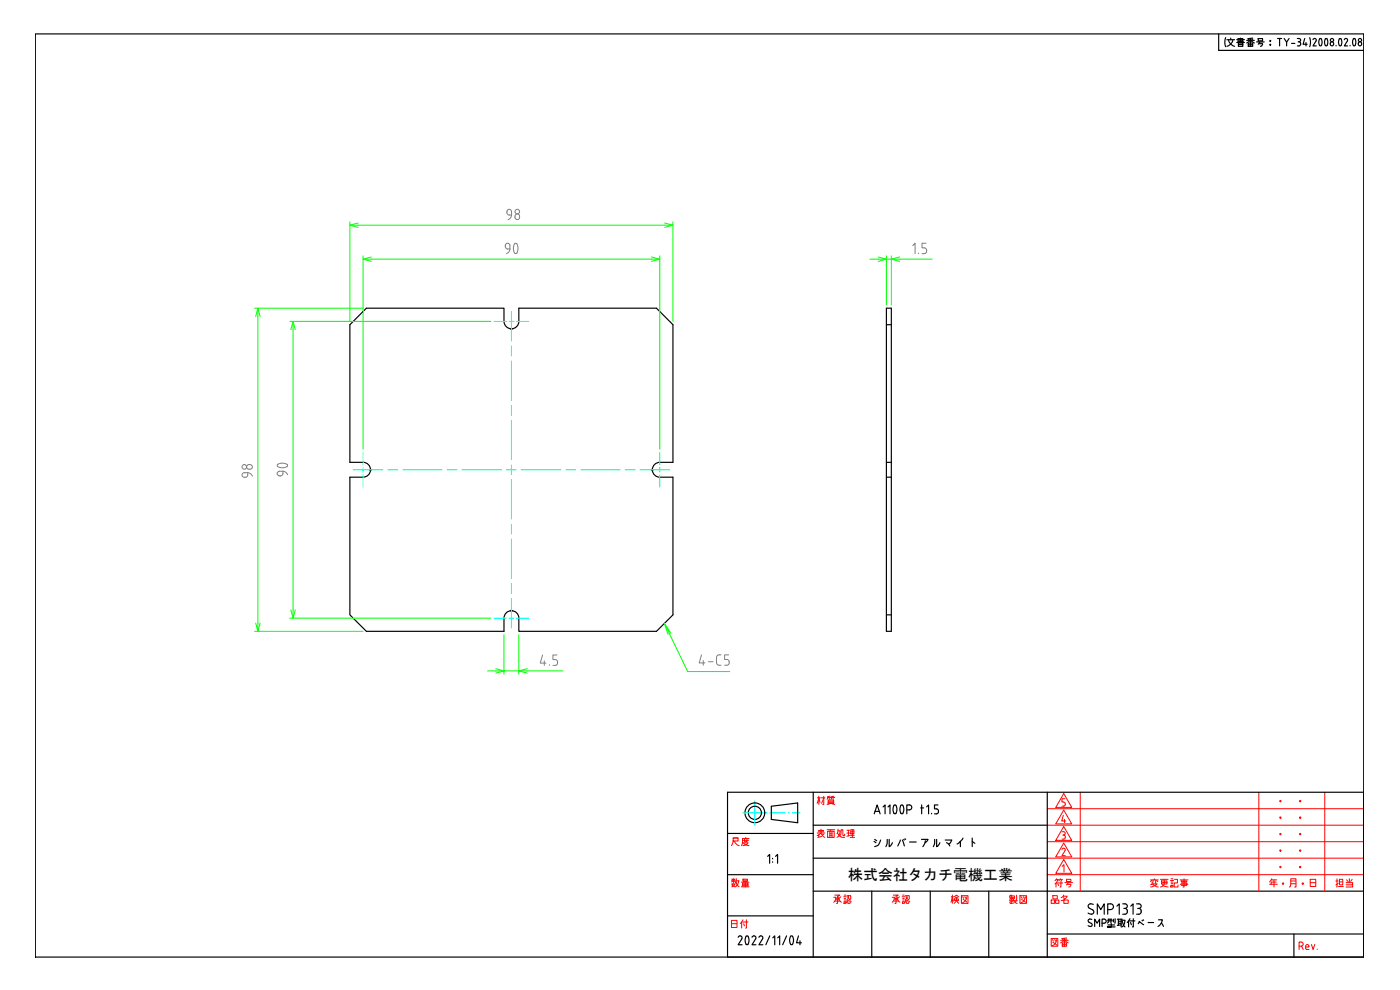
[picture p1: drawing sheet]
<svg xmlns="http://www.w3.org/2000/svg" width="420mm" height="297mm" viewBox="0 0 420 297" stroke-linecap="round" stroke-linejoin="round" font-family="sans-serif">
<!-- layer: 0 -->
<g fill="none" stroke="#000" stroke-width=".35">
<path d="M10.6 10.2h398.7v277h-398.7zM365.7 10.2v4.9h43.6M367.8 11.3l-.2 1.2 .2 1.5M368.2 11.9h2.3M368.7 11.9a2.44 2.44 0 0 0 1.8 2M369.4 11.4v.5M370 11.9a2.44 2.44 0 0 1-1.8 2M371.2 11.9h2.3M371.2 12.7h2.3M371.5 11.6h1.5v.6h-1.5M371.5 12.5h1.6M371.7 12.9h1.3v1h-1.3z"/>
<path d="M371.7 13.4h1.3M372.3 11.4v1.3M374.1 12.9l1.2-.8 1.1 .8M374.1 12.1h2.3M374.6 12.9h1.3v1h-1.3zM374.6 11.7l.4 .3M374.6 13.4h1.3M375.3 11.5v1.3M375.3 12.9v1M375.9 11.4l-1.4 .2M375.9 11.7l-.3 .3M377.1 12.6h2.3"/>
<path d="M377.6 13.3l1.3-.2-.3 .7-.3 .1M377.6 11.6h1.3v.6h-1.3zM378.2 12.6l-.4 .5M383.4 11.5h1.2M384 11.5v2.3M385.4 11.5l.7 1.2 .8-1.2M386.1 12.7v1.1M387.6 13h1M389.3 11.5h.5a.49 .49 0 0 1 .5 .5 .49 .49 0 0 1-.5 .5M389.3 13.8h.5M389.6 12.5h.2M389.8 12.5l.5 .5"/>
<path d="M390.3 13v.3M390.3 13.3l-.5 .5M391.6 11.5l-.5 1.8h1.2M391.9 12.8v1M393.1 11.3l.2 1.2-.2 1.5M394 11.9a.5 .5 0 0 1 .7-.3 .5 .5 0 0 1 .3 .7l-1 1.5h1M396 11.7l.1-.1a1.28 1.28 0 0 1 .3 2.1 1.3 1.3 0 0 1-.4-2zM397.8 11.7l.1-.1a1.29 1.29 0 0 1 .2 2.1 1.29 1.29 0 0 1-.3-2zM401 13.6v.2M402 11.7l.1-.1a1.28 1.28 0 0 1 .3 2.1 1.29 1.29 0 0 1-.4-2zM403.4 11.9a.5 .5 0 0 1 .7-.3 .5 .5 0 0 1 .3 .7l-1 1.5h1M405.2 13.6v.2"/>
<path d="M406.2 11.7l.1-.1a1.28 1.28 0 0 1 .3 2.1 1.14 1.14 0 0 1-.6-1.8zM218.3 237.7h191v49.5h-191zM244.1 237.7v49.5M314.3 237.7v49.5M218.3 250.1h25.8M230.4 256.9l.6-.5v2.6M231.5 241.9l7.9-1v5.9l-7.9-.9zM231.9 257.5v.2M231.9 258.6v.1M232.8 256.9l.6-.5v2.6M244.1 247.6h70.2M244.1 257.5h70.2"/>
<path d="M262.4 244.2l.8-2.7 .9 2.7M262.6 243.4h1.3M265 242.1l.6-.6v2.7M266.5 242.1l.6-.6v2.7M268.3 241.7l.3-.2a1.78 1.78 0 0 1 0 2.7l-.3-.2-.3-.9zM270.4 241.7l.3-.2a1.8 1.8 0 0 1 0 2.7l-.3-.2-.3-.9zM272.1 243h.8a.74 .74 0 0 0 .7-.7 .74 .74 0 0 0-.7-.8h-.8v2.7M276.3 242.4h.9M276.6 241.5v2.7M278.1 242.1l.6-.6v2.7M279.6 244v.2M281.5 241.5h-1v1.2h.6a.76 .76 0 0 1 .6 .7 .76 .76 0 0 1-.6 .8h-.6"/>
<path d="M218.3 274.8h25.8M218.3 262.4h25.8M244.1 267.4h165.2M261.6 267.4v19.8M279.2 267.4v19.8M296.7 267.4v19.8M328.1 271.4a.82 .82 0 0 0-1.2-.1 .82 .82 0 0 0 0 1.2M329.3 274.3v-3.1l1.1 1.7 1-1.7v3.1M333.3 271.2h-.9v3.1M333.3 271.2a.86 .86 0 0 1 .9 .8 .86 .86 0 0 1-.9 .9M335.2 271.9l.7-.7v3.1M336.9 271.2h.7"/>
<path d="M337.6 271.2a.69 .69 0 0 1 .7 .7 .69 .69 0 0 1-.7 .7M339.4 271.9l.6-.7v3.1M341.1 271.2h.7M341.8 271.2a.69 .69 0 0 1 .7 .7 .69 .69 0 0 1-.7 .7M222.6 281.7l-1.1 1.8h1.2M223.9 280.9l-.3 1.5 .3 .9 .3 .2 .3-.2 .3-.9-.3-1.5M226.8 281.7l-1.1 1.8h1.2M228.4 280.8l.3 .1 .2 .6-1.1 2h1.1M228.4 280.8l-.6 .4M231 280.8l-1.2 2.7M231.9 281.4l.6-.6v2.7M233.4 281.4l.6-.6v2.7"/>
<path d="M236.1 280.8l-1.2 2.7M237.3 280.9l.3-.1a1.78 1.78 0 0 1 0 2.7l-.3-.2-.3-.9zM239.6 280.8l-.6 2.1h1.5M240.1 282.3v1.2M314.3 280.2h95M388.3 280.2v7"/>
<circle cx="381.2" cy="13.4" r=".13"/>
<circle cx="381.2" cy="12.3" r=".13"/>
<circle cx="399.7" cy="13.1" r=".58"/>
<circle cx="399.7" cy="12" r=".49"/>
<circle cx="408.1" cy="13.1" r=".58"/>
<circle cx="408.1" cy="12" r=".49"/>
<circle cx="226.5" cy="243.9" r="2.97"/>
<circle cx="226.5" cy="243.9" r="1.97"/>
</g>
<!-- layer: 7A -->
<path d="M222.8 243.9h3.7v3.7M226.5 240.4v3.5h2.4M229.8 243.9h.3M231 243.9h4.7M236.6 243.9h.3M237.8 243.9h2.4" fill="none" stroke="#0ff" stroke-width=".3"/>
<!-- layer: RAHM2 -->
<g fill="none" stroke="#f00" stroke-width=".3">
<path d="M319.2 238.1l2.4 4.2h-4.7zM319.6 239.7h-.9v.9l.8 .1 .2 .7-.2 .4-.8 .1M324.2 237.7v29.7M377.8 237.7v29.7M397.6 237.7v29.7M314.3 257.5h95M314.3 252.5h95M314.3 247.6h95M314.3 242.6h95M318.7 249.5h.5a.49 .49 0 0 1 .5 .5 .49 .49 0 0 1-.5 .5M318.7 254.9a.5 .5 0 0 1 .7-.4 .5 .5 0 0 1 .2 .7l-.9 1.5h1M318.8 259.9l.5-.5v2.3"/>
<path d="M318.9 250.5h.3M319.1 244.6l-.5 1.7h1.3M319.2 250.5a.63 .63 0 0 1 .5 .7 .63 .63 0 0 1-.5 .6h-.5M319.2 252.9l2.4 4.2h-4.7zM319.2 243l2.4 4.2h-4.7zM319.2 248l2.4 4.1h-4.7zM319.2 257.9l2.4 4.1h-4.7zM319.5 245.8v1M314.3 262.4h95M389.9 283.9h.6a.62 .62 0 0 0 .6-.6 .62 .62 0 0 0-.6-.6h-.6v2.2M390.6 283.9l.5 1M391.9 284.1h.9v-.2a.49 .49 0 0 0-.5-.5 .49 .49 0 0 0-.4 .5v.8l.9 .2"/>
<path d="M393.6 283.4l.5 1.5 .5-1.5M395.3 284.8v.1"/>
</g>
<path d="M105 97.4l5-4.9h41.3v3.9a2.23 2.23 0 0 0 2.2 2.3 2.23 2.23 0 0 0 2.2-2.3v-3.9h41.3l5 4.9v41.3h-4a2.23 2.23 0 0 0-2.2 2.2 2.23 2.23 0 0 0 2.2 2.3h4v41.3l-5 4.9h-41.3v-3.9a2.22 2.22 0 0 0-2.2-2.3 2.22 2.22 0 0 0-2.2 2.3v3.9h-41.3l-5-4.9v-41.3h4a2.23 2.23 0 0 0 2.2-2.3 2.23 2.23 0 0 0-2.2-2.2h-4zM266 92.5h1.5v96.9h-1.5zM266 97.4h1.5M266 138.7h1.5M266 143.2h1.5M266 184.5h1.5" fill="none" stroke="#000" stroke-width=".35"/>
<g fill="#000" stroke="#000" stroke-width=".3">
<circle cx="153.5" cy="98.7" r=".17"/>
<circle cx="111.2" cy="141" r=".17"/>
<circle cx="195.8" cy="141" r=".17"/>
<circle cx="153.5" cy="183.2" r=".17"/>
</g>
<!-- layer: AM_5 -->
<g fill="none" stroke="#0f0" stroke-width=".3">
<path d="M105 66.6v29.8M107.5 67.6h92M109 76.8v58M111.4 77.8h84.1M198 76.8v58M202 66.6v29.8M261.1 77.8h2.5M266 76.8v14.7M266 77.8h1.5M267.5 76.8v14.7M270 77.8h9.7M76.4 92.5h32.6"/>
<path d="M77.4 94.9v92M87 96.4h60.3M88 98.9v84.1M76.4 189.4h32.6M87 185.5h60.3M151.3 190.4v11.9M155.7 190.4v11.9M199.4 187l1.1 3.3M201.3 190l-1.9-3 7 14.5h12.6M146.3 201.3h2.5M151.3 201.3h4.4M158.2 201.3h10.8"/>
</g>
<!-- layer: 0 -->
<g fill="none" stroke="#0f0" stroke-width=".3">
<path d="M105 67.6h2.5M107.5 66.9l-2.5 .7 2.5 .6M109 77.8h2.4M111.4 77.1l-2.4 .7 2.4 .6M195.5 77.1l2.5 .7-2.5 .6M195.5 77.8h2.5M199.5 66.9l2.5 .7-2.5 .6M199.5 67.6h2.5M263.6 77.1l2.4 .7-2.4 .6M263.6 77.8h2.4M267.5 77.8h2.5M270 77.1l-2.5 .7 2.5 .6"/>
<path d="M76.7 94.9l.7-2.4 .7 2.4M77.4 92.5v2.4M87.3 98.9l.7-2.5 .6 2.5M88 96.4v2.5M76.7 186.9l.7 2.5 .7-2.5M77.4 186.9v2.5M87.3 183l.7 2.5 .6-2.5M88 183v2.5M148.8 200.6l2.5 .7-2.5 .7M148.8 201.3h2.5M155.7 201.3h2.5M158.2 200.6l-2.5 .7 2.5 .7"/>
</g>
<!-- layer: AM_5 -->
<g fill="none" stroke="#808080" stroke-width=".3">
<path d="M152.3 74.7h.7M152.3 74.7a.81 .81 0 0 1-.7-1.2 .81 .81 0 0 1 1.4-.1v.3a1.91 1.91 0 0 1-1 2.4M153.5 64.5h-.7a.81 .81 0 0 1-.7-1.1 .81 .81 0 0 1 1.4-.2v.3a1.91 1.91 0 0 1-1 2.4M154.4 73.2l.4-.2a2.09 2.09 0 0 1 0 3.1 2.26 2.26 0 0 1-.4-2.9zM154.8 64.4a.76 .76 0 0 1 1 .1 .76 .76 0 0 1-.1 1.1 .76 .76 0 0 1-1.1-.1zM273.9 73.7l.7-.7v3.1M275.7 75.9v.2M277.9 73h-1.2v1.4h.7a.88 .88 0 0 1 .7 .8 .88 .88 0 0 1-.7 .9h-.7M74.2 139.6a.84 .84 0 0 1 1.3-.1 .84 .84 0 0 1 0 1.2 .84 .84 0 0 1-1.3-.1l-.2-.5zM83.4 139.3a2.28 2.28 0 0 1 2.9 .4 2.07 2.07 0 0 1-3.1 0zM74.4 142.5a.81 .81 0 0 1-1.2 .7 .81 .81 0 0 1-.1-1.3l.2-.1a1.91 1.91 0 0 1 2.4 1.1M74.4 141.8v.7"/>
<path d="M83.9 141.4h.9M83.9 141.4a.73 .73 0 0 0-.7 .9 .73 .73 0 0 0 1 .5M84.8 141.4l1.1 .4 .4 .6M84.9 141.4v.9l-.7 .5M162.8 196.5l-.7 2.4h1.8M163.4 198.3v1.3M164.9 199.5v.1M167.2 196.5h-1.3v1.4h.7a.89 .89 0 0 1 .7 .9 .89 .89 0 0 1-.7 .8h-.7M210.5 196.5l-.7 2.4h1.8M211 198.2v1.4M212.6 198.6h1.4M216.4 196.5a1.05 1.05 0 0 0-1.3 .4l-.1 1.9a.78 .78 0 0 0 .8 .8h.6"/>
<path d="M218.7 196.5h-1.2v1.4h.7a.89 .89 0 0 1 .7 .8 .89 .89 0 0 1-.7 .9h-.7"/>
<circle cx="155.2" cy="63.5" r=".69"/>
<circle cx="73.3" cy="140.1" r=".69"/>
</g>
<!-- layer: AM_7 -->
<g fill="none" stroke="#0ff" stroke-width=".3">
<path d="M148.3 96.4h3.7M152.7 96.4h1.5M153.5 93.5v8.9M155 96.4h3.7M153.5 103.8v3M153.5 108.3v11.9M109 135.8v3.7M153.5 121.7v2.9M153.5 126.1v11.9M153.5 139.5v2.9M198 135.8v3.7M106 141h8.9"/>
<path d="M109 140.2v1.5M109 142.4v3.7M116.4 141h3M120.8 141h11.9M134.2 141h3M138.6 141h11.9M152 141h3M153.5 143.9v11.9M153.5 157.3v2.9M156.4 141h11.9M169.8 141h3M174.3 141h11.8"/>
<path d="M187.6 141h3M192.1 141h8.9M198 140.2v1.5M198 142.4v3.7M153.5 161.7v11.9M153.5 175.1v2.9M153.5 179.5v8.9M148.3 185.5h3.7M152.7 185.5h1.5M155 185.5h3.7"/>
</g>
<text font-size="7.5" x="324.2" y="280.5">SMP型取付ベース</text>
<text font-size="6.2" x="261.1" y="255.4">シルバーアルマイト</text>
<g font-size="5.7" fill="#f00">
<text x="244.1" y="242.7">材質</text>
<text x="218.4" y="255.1">尺度</text>
<text x="244.1" y="252.6">表面処理</text>
<text x="218.4" y="267.4">数量</text>
<text x="315.4" y="267.4">符号</text>
<text x="344" y="267.4">変更記事</text>
<text x="379.9" y="267.4">年・月・日</text>
<text x="399.7" y="267.4">担当</text>
<text x="249.1" y="272.3">承認</text>
<text x="266.7" y="272.3">承認</text>
<text x="284.3" y="272.3">検図</text>
<text x="301.6" y="272.3">製図</text>
<text x="314.3" y="272.3">品名</text>
<text x="314.3" y="285">図番</text>
</g>
<text font-size="5.7" x="218.4" y="279.8">日付</text>
<text font-size="4.5" x="254.5" y="264">株式会社タカチ電機工業</text>
<g font-size="3.1" fill="#f00">
<text x="382.8" y="241.7">・ ・</text>
<text x="382.8" y="246.6">・ ・</text>
<text x="382.8" y="251.5">・ ・</text>
<text x="382.8" y="256.5">・ ・</text>
<text x="382.8" y="261.4">・ ・</text>
</g>
</svg>
